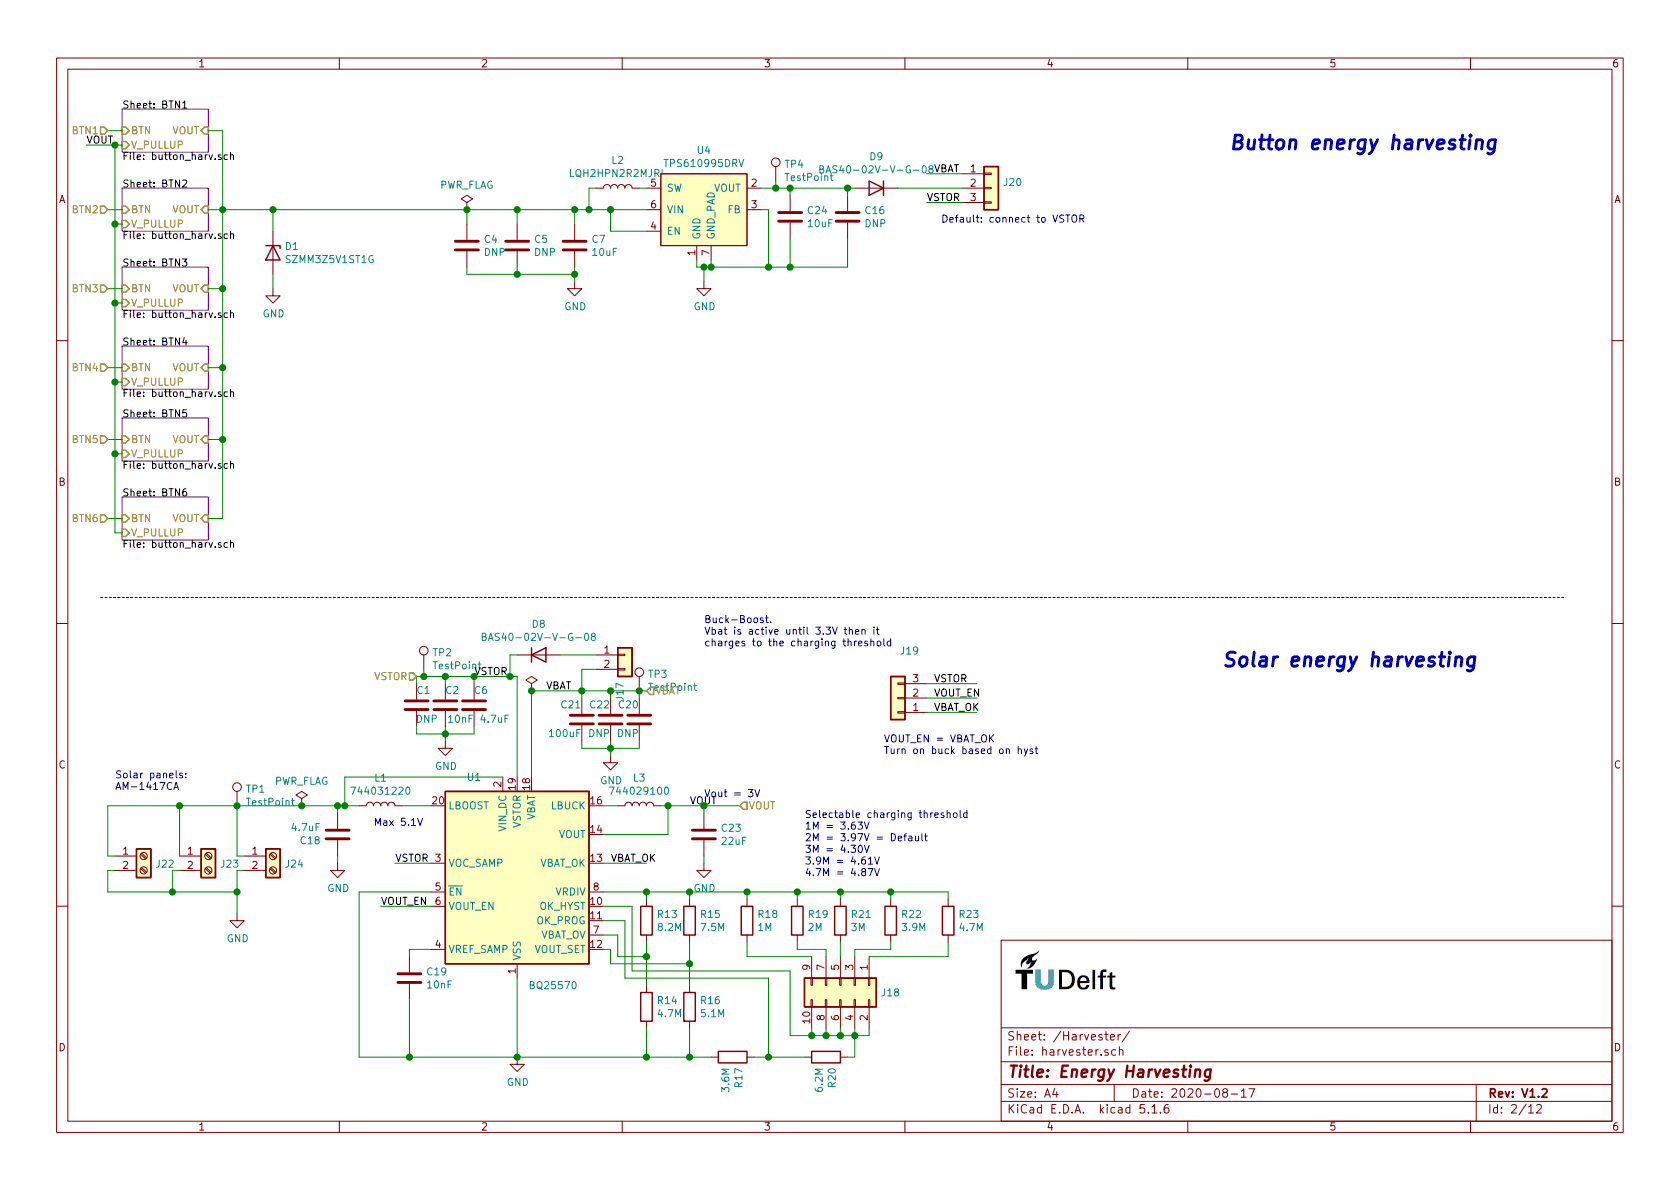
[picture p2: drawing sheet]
EESchema Schematic File Version 4
EELAYER 30 0
EELAYER END
$Descr A4 11693 8268
encoding utf-8
Sheet 2 12
Title "Energy Harvesting"
Date "2020-08-17"
Rev "V1.2"
Comp ""
Comment1 ""
Comment2 ""
Comment3 ""
Comment4 ""
$EndDescr
$Sheet
S 850  750  600  300 
U 5D931244
F0 "BTN1" 50
F1 "button_harv.sch" 50
F2 "VOUT" I R 1450 900 50 
F3 "BTN" I L 850 900 50 
F4 "V_PULLUP" I L 850 1000 50 
$EndSheet
$Comp
L Diode:MM3Zxx D?
U 1 1
P 1900 1750
AR Path="/5D929938/5D931244/5D932F0A" Ref="D?"  Part="1" 
AR Path="/5D929938/5D932F0A" Ref="D1"  Part="1" 
F 0 "D1" V 1854 1829 50  0000 L CNN
F 1 "SZMM3Z5V1ST1G" V 1945 1829 50  0000 L CNN
F 2 "Diode_SMD:D_SOD-123F" H 1900 1575 50  0001 C CNN
F 3 "https://diotec.com/tl_files/diotec/files/pdf/datasheets/mm3z2v4.pdf" H 1900 1750 50  0001 C CNN
F 4 "SZMM3Z5V1ST1G" H 1900 1750 50  0001 C CNN "MPN"
	1    1900 1750
	0    1    1    0   
$EndComp
$Comp
L Device:C C4
U 1 1
P 3250 1700
F 0 "C4" H 3365 1746 50  0000 L CNN
F 1 "DNP" H 3365 1655 50  0000 L CNN
F 2 "Capacitor_SMD:C_0805_2012Metric" H 3288 1550 50  0001 C CNN
F 3 "~" H 3250 1700 50  0001 C CNN
	1    3250 1700
	1    0    0    -1  
$EndComp
$Comp
L Device:C C5
U 1 1
P 3600 1700
F 0 "C5" H 3715 1746 50  0000 L CNN
F 1 "DNP" H 3715 1655 50  0000 L CNN
F 2 "Capacitor_SMD:C_0805_2012Metric" H 3638 1550 50  0001 C CNN
F 3 "~" H 3600 1700 50  0001 C CNN
	1    3600 1700
	1    0    0    -1  
$EndComp
$Comp
L Device:C C7
U 1 1
P 4000 1700
F 0 "C7" H 4115 1746 50  0000 L CNN
F 1 "10uF" H 4115 1655 50  0000 L CNN
F 2 "Capacitor_SMD:C_0603_1608Metric" H 4038 1550 50  0001 C CNN
F 3 "~" H 4000 1700 50  0001 C CNN
F 4 "GRM188R61A106KE69D" H 4000 1700 50  0001 C CNN "MPN"
	1    4000 1700
	1    0    0    -1  
$EndComp
$Sheet
S 850  1300 600  300 
U 5D935E56
F0 "BTN2" 50
F1 "button_harv.sch" 50
F2 "VOUT" I R 1450 1450 50 
F3 "BTN" I L 850 1450 50 
F4 "V_PULLUP" I L 850 1550 50 
$EndSheet
$Sheet
S 850  1850 600  300 
U 5D935FE9
F0 "BTN3" 50
F1 "button_harv.sch" 50
F2 "VOUT" I R 1450 2000 50 
F3 "BTN" I L 850 2000 50 
F4 "V_PULLUP" I L 850 2100 50 
$EndSheet
$Sheet
S 850  2400 600  300 
U 5D935FEC
F0 "BTN4" 50
F1 "button_harv.sch" 50
F2 "VOUT" I R 1450 2550 50 
F3 "BTN" I L 850 2550 50 
F4 "V_PULLUP" I L 850 2650 50 
$EndSheet
$Sheet
S 850  2900 600  300 
U 5D93634D
F0 "BTN5" 50
F1 "button_harv.sch" 50
F2 "VOUT" I R 1450 3050 50 
F3 "BTN" I L 850 3050 50 
F4 "V_PULLUP" I L 850 3150 50 
$EndSheet
$Sheet
S 850  3450 600  300 
U 5D936350
F0 "BTN6" 50
F1 "button_harv.sch" 50
F2 "VOUT" I R 1450 3600 50 
F3 "BTN" I L 850 3600 50 
F4 "V_PULLUP" I L 850 3700 50 
$EndSheet
Wire Wire Line
	1450 900  1550 900 
Wire Wire Line
	1550 900  1550 1450
Wire Wire Line
	1550 3600 1450 3600
Wire Wire Line
	1450 3050 1550 3050
Connection ~ 1550 3050
Wire Wire Line
	1550 3050 1550 3600
Wire Wire Line
	1450 2550 1550 2550
Connection ~ 1550 2550
Wire Wire Line
	1550 2550 1550 3050
Wire Wire Line
	1450 2000 1550 2000
Connection ~ 1550 2000
Wire Wire Line
	1550 2000 1550 1450
Wire Wire Line
	1450 1450 1550 1450
Connection ~ 1550 1450
$Comp
L power:GND #PWR0111
U 1 1
P 1900 2000
F 0 "#PWR0111" H 1900 1750 50  0001 C CNN
F 1 "GND" H 1905 1827 50  0000 C CNN
F 2 "" H 1900 2000 50  0001 C CNN
F 3 "" H 1900 2000 50  0001 C CNN
	1    1900 2000
	1    0    0    -1  
$EndComp
Wire Wire Line
	1900 1600 1900 1450
Wire Wire Line
	3600 1450 3600 1550
Wire Wire Line
	3250 1550 3250 1450
Connection ~ 3250 1450
Wire Wire Line
	3250 1450 3600 1450
$Comp
L power:GND #PWR0112
U 1 1
P 1650 6350
F 0 "#PWR0112" H 1650 6100 50  0001 C CNN
F 1 "GND" H 1655 6177 50  0000 C CNN
F 2 "" H 1650 6350 50  0001 C CNN
F 3 "" H 1650 6350 50  0001 C CNN
	1    1650 6350
	1    0    0    -1  
$EndComp
Text Notes 4900 5550 0    50   ~ 0
Vout = 3V
Wire Wire Line
	1550 1450 1900 1450
Connection ~ 1900 1450
Connection ~ 3600 1450
Text Notes 8550 1050 0    98   Italic 20
Button energy harvesting
Text Notes 8500 4650 0    98   Italic 20
Solar energy harvesting
$Comp
L Battery_Management:BQ25570 U1
U 1 1
P 3600 6100
F 0 "U1" H 3300 6800 50  0000 C CNN
F 1 "BQ25570" H 3850 5350 50  0000 C CNN
F 2 "Package_DFN_QFN:QFN-20-1EP_3.5x3.5mm_P0.5mm_EP2x2mm" H 3600 5900 50  0001 C CNN
F 3 "http://www.ti.com/lit/ds/symlink/bq25570.pdf" H 4000 7300 50  0001 C CNN
F 4 "BQ25570RGR" H 3600 6100 50  0001 C CNN "MPN"
	1    3600 6100
	1    0    0    -1  
$EndComp
$Comp
L Device:C C18
U 1 1
P 2350 5800
F 0 "C18" H 2465 5846 50  0000 L CNN
F 1 "4.7uF" H 2465 5755 50  0000 L CNN
F 2 "Capacitor_SMD:C_0805_2012Metric" H 2388 5650 50  0001 C CNN
F 3 "~" H 2350 5800 50  0001 C CNN
F 4 "CL21A475KOFNNNE" H 2350 5800 50  0001 C CNN "MPN"
	1    2350 5800
	-1   0    0    1   
$EndComp
Wire Wire Line
	3000 6200 2500 6200
Wire Wire Line
	2500 6200 2500 7350
Wire Wire Line
	2500 7350 2850 7350
Wire Wire Line
	3600 5400 3600 4700
Wire Wire Line
	2750 6000 3000 6000
$Comp
L Device:C C6
U 1 1
P 3300 4900
F 0 "C6" H 3200 4800 50  0000 L CNN
F 1 "4.7uF" H 3050 5000 50  0000 L CNN
F 2 "Capacitor_SMD:C_0603_1608Metric" H 3338 4750 50  0001 C CNN
F 3 "~" H 3300 4900 50  0001 C CNN
F 4 "LMK107BJ475KA-T" H 3300 4900 50  0001 C CNN "MPN"
	1    3300 4900
	-1   0    0    1   
$EndComp
$Comp
L Device:L L1
U 1 1
P 2650 5600
F 0 "L1" V 2840 5600 50  0000 C CNN
F 1 "744031220" V 2749 5600 50  0000 C CNN
F 2 "jaspers_footprints:WE_3816" H 2650 5600 50  0001 C CNN
F 3 "~" H 2650 5600 50  0001 C CNN
F 4 "744031220" H 2650 5600 50  0001 C CNN "MPN"
	1    2650 5600
	0    -1   -1   0   
$EndComp
Wire Wire Line
	3000 5600 2800 5600
Wire Wire Line
	2500 5600 2400 5600
Connection ~ 2400 5600
Text Label 3300 4700 0    50   ~ 0
VSTOR
Text Label 2750 6000 0    50   ~ 0
VSTOR
$Comp
L Device:L L3
U 1 1
P 4450 5600
F 0 "L3" V 4640 5600 50  0000 C CNN
F 1 "744029100" V 4549 5600 50  0000 C CNN
F 2 "jaspers_footprints:WE_2813" H 4450 5600 50  0001 C CNN
F 3 "~" H 4450 5600 50  0001 C CNN
F 4 "744029100" H 4450 5600 50  0001 C CNN "MPN"
	1    4450 5600
	0    -1   -1   0   
$EndComp
$Comp
L power:GND #PWR02
U 1 1
P 3600 7350
F 0 "#PWR02" H 3600 7100 50  0001 C CNN
F 1 "GND" H 3605 7177 50  0000 C CNN
F 2 "" H 3600 7350 50  0001 C CNN
F 3 "" H 3600 7350 50  0001 C CNN
	1    3600 7350
	1    0    0    -1  
$EndComp
Connection ~ 3600 7350
$Comp
L Device:C C19
U 1 1
P 2850 6800
F 0 "C19" H 2965 6846 50  0000 L CNN
F 1 "10nF" H 2965 6755 50  0000 L CNN
F 2 "Capacitor_SMD:C_0603_1608Metric" H 2888 6650 50  0001 C CNN
F 3 "~" H 2850 6800 50  0001 C CNN
F 4 "06035C103KAT2A" H 2850 6800 50  0001 C CNN "MPN"
	1    2850 6800
	1    0    0    -1  
$EndComp
Wire Wire Line
	3000 6600 2850 6600
Wire Wire Line
	2850 6600 2850 6650
Wire Wire Line
	2850 6950 2850 7350
Connection ~ 2850 7350
Wire Wire Line
	2850 7350 3600 7350
Wire Wire Line
	3000 6300 2650 6300
$Comp
L Connector_Generic:Conn_01x03 J19
U 1 1
P 6250 4850
F 0 "J19" H 6168 4525 50  0000 C CNN
F 1 "Conn_01x03" H 6168 4616 50  0001 C CNN
F 2 "Connector_PinSocket_2.54mm:PinSocket_1x03_P2.54mm_Vertical" H 6250 4850 50  0001 C CNN
F 3 "~" H 6250 4850 50  0001 C CNN
F 4 "M20-9990345" H 6250 4850 50  0001 C CNN "MPN"
	1    6250 4850
	-1   0    0    1   
$EndComp
Text Label 2650 6300 0    50   ~ 0
VOUT_EN
Text Label 6500 4850 0    50   ~ 0
VOUT_EN
Text Label 6500 4750 0    50   ~ 0
VSTOR
Wire Wire Line
	4200 6000 4500 6000
Text Label 4250 6000 0    50   ~ 0
VBAT_OK
Text Label 6500 4950 0    50   ~ 0
VBAT_OK
Wire Wire Line
	6450 4750 6800 4750
Wire Wire Line
	6450 4850 6800 4850
Wire Wire Line
	6450 4950 6800 4950
Text Notes 6150 5250 0    50   ~ 0
VOUT_EN = VBAT_OK\nTurn on buck based on hyst
Text Notes 4900 4500 0    50   ~ 0
Buck-Boost. \nVbat is active until 3.3V then it \ncharges to the charging threshold
Wire Wire Line
	5300 1300 5400 1300
Wire Wire Line
	3700 5400 3700 4800
$Comp
L Device:C C21
U 1 1
P 4050 5000
F 0 "C21" H 4050 4900 50  0000 L CNN
F 1 "100uF" H 4050 5100 50  0000 L CNN
F 2 "Capacitor_SMD:C_1210_3225Metric" H 4088 4850 50  0001 C CNN
F 3 "~" H 4050 5000 50  0001 C CNN
F 4 "LMK325BJ107MM-T" H 4050 5000 50  0001 C CNN "MPN"
	1    4050 5000
	-1   0    0    1   
$EndComp
Text Label 3800 4800 0    50   ~ 0
VBAT
Text Label 6500 1200 0    50   ~ 0
VBAT
$Comp
L Connector_Generic:Conn_01x03 J20
U 1 1
P 6900 1300
F 0 "J20" H 6980 1342 50  0000 L CNN
F 1 "Conn_01x03" H 6980 1251 50  0001 L CNN
F 2 "Connector_PinSocket_2.54mm:PinSocket_1x03_P2.54mm_Vertical" H 6900 1300 50  0001 C CNN
F 3 "~" H 6900 1300 50  0001 C CNN
F 4 "M20-9990345" H 6900 1300 50  0001 C CNN "MPN"
	1    6900 1300
	1    0    0    -1  
$EndComp
Text Label 6450 1400 0    50   ~ 0
VSTOR
Wire Wire Line
	6700 1400 6450 1400
Wire Wire Line
	6700 1200 6450 1200
$Comp
L Device:D D8
U 1 1
P 3750 4550
F 0 "D8" H 3750 4766 50  0000 C CNN
F 1 "BAS40-02V-V-G-08" H 3750 4675 50  0000 C CNN
F 2 "Diode_SMD:D_SOD-523" H 3750 4550 50  0001 C CNN
F 3 "~" H 3750 4550 50  0001 C CNN
F 4 "BAS40-02V-V-G-08" H 3750 4550 50  0001 C CNN "MPN"
	1    3750 4550
	1    0    0    -1  
$EndComp
$Comp
L Connector_Generic:Conn_01x02 J17
U 1 1
P 4350 4550
F 0 "J17" V 4314 4362 50  0000 R CNN
F 1 "Conn_01x02" V 4223 4362 50  0001 R CNN
F 2 "Connector_PinSocket_2.54mm:PinSocket_1x02_P2.54mm_Vertical" H 4350 4550 50  0001 C CNN
F 3 "~" H 4350 4550 50  0001 C CNN
F 4 "M20-9990246" H 4350 4550 50  0001 C CNN "MPN"
	1    4350 4550
	1    0    0    -1  
$EndComp
$Comp
L Device:R R15
U 1 1
P 4800 6400
F 0 "R15" H 4870 6446 50  0000 L CNN
F 1 "7.5M" H 4870 6355 50  0000 L CNN
F 2 "Resistor_SMD:R_0603_1608Metric" V 4730 6400 50  0001 C CNN
F 3 "~" H 4800 6400 50  0001 C CNN
F 4 "CRCW06037M50FKEA" H 4800 6400 50  0001 C CNN "MPN"
	1    4800 6400
	1    0    0    -1  
$EndComp
$Comp
L Device:R R16
U 1 1
P 4800 7000
F 0 "R16" H 4870 7046 50  0000 L CNN
F 1 "5.1M" H 4870 6955 50  0000 L CNN
F 2 "Resistor_SMD:R_0603_1608Metric" V 4730 7000 50  0001 C CNN
F 3 "~" H 4800 7000 50  0001 C CNN
F 4 "CRCW06035M10FKEA" H 4800 7000 50  0001 C CNN "MPN"
	1    4800 7000
	1    0    0    -1  
$EndComp
Wire Wire Line
	4200 6200 4500 6200
Wire Wire Line
	4800 6200 4800 6250
Wire Wire Line
	4800 7150 4800 7350
Wire Wire Line
	3600 7350 4500 7350
$Comp
L Device:R R13
U 1 1
P 4500 6400
F 0 "R13" H 4570 6446 50  0000 L CNN
F 1 "8.2M" H 4570 6355 50  0000 L CNN
F 2 "Resistor_SMD:R_0603_1608Metric" V 4430 6400 50  0001 C CNN
F 3 "~" H 4500 6400 50  0001 C CNN
F 4 "CRCW06038M20FKEA" H 4500 6400 50  0001 C CNN "MPN"
	1    4500 6400
	1    0    0    -1  
$EndComp
$Comp
L Device:R R14
U 1 1
P 4500 7000
F 0 "R14" H 4570 7046 50  0000 L CNN
F 1 "4.7M" H 4570 6955 50  0000 L CNN
F 2 "Resistor_SMD:R_0603_1608Metric" V 4430 7000 50  0001 C CNN
F 3 "~" H 4500 7000 50  0001 C CNN
F 4 "RC0603FR-074M7L" H 4500 7000 50  0001 C CNN "MPN"
	1    4500 7000
	1    0    0    -1  
$EndComp
Wire Wire Line
	3600 7350 3600 6800
Wire Wire Line
	4500 6250 4500 6200
Connection ~ 4500 6200
Wire Wire Line
	4500 6200 4800 6200
Wire Wire Line
	4500 7150 4500 7350
Connection ~ 4500 7350
Wire Wire Line
	4500 7350 4800 7350
Wire Wire Line
	4200 6500 4300 6500
Wire Wire Line
	4800 6550 4800 6700
Wire Wire Line
	4200 6600 4250 6600
Wire Wire Line
	4250 6600 4250 6700
Wire Wire Line
	4250 6700 4800 6700
Connection ~ 4800 6700
Wire Wire Line
	4800 6700 4800 6850
$Comp
L Device:R R17
U 1 1
P 5100 7350
F 0 "R17" H 5170 7396 50  0000 L CNN
F 1 "3.6M" H 5170 7305 50  0000 L CNN
F 2 "Resistor_SMD:R_0603_1608Metric" V 5030 7350 50  0001 C CNN
F 3 "~" H 5100 7350 50  0001 C CNN
F 4 "CRCW06033M60FKEA" H 5100 7350 50  0001 C CNN "MPN"
	1    5100 7350
	0    1    1    0   
$EndComp
$Comp
L Device:R R20
U 1 1
P 5750 7350
F 0 "R20" H 5820 7396 50  0000 L CNN
F 1 "6.2M" H 5820 7305 50  0000 L CNN
F 2 "Resistor_SMD:R_0603_1608Metric" V 5680 7350 50  0001 C CNN
F 3 "~" H 5750 7350 50  0001 C CNN
F 4 "CRCW06036M20FKEA" H 5750 7350 50  0001 C CNN "MPN"
	1    5750 7350
	0    1    1    0   
$EndComp
$Comp
L Device:R R22
U 1 1
P 6200 6400
F 0 "R22" H 6270 6446 50  0000 L CNN
F 1 "3.9M" H 6270 6355 50  0000 L CNN
F 2 "Resistor_SMD:R_0603_1608Metric" V 6130 6400 50  0001 C CNN
F 3 "~" H 6200 6400 50  0001 C CNN
F 4 "CRCW06033M90FKEA" H 6200 6400 50  0001 C CNN "MPN"
	1    6200 6400
	1    0    0    -1  
$EndComp
$Comp
L Device:R R23
U 1 1
P 6600 6400
F 0 "R23" H 6670 6446 50  0000 L CNN
F 1 "4.7M" H 6670 6355 50  0000 L CNN
F 2 "Resistor_SMD:R_0603_1608Metric" V 6530 6400 50  0001 C CNN
F 3 "~" H 6600 6400 50  0001 C CNN
F 4 "RC0603FR-074M7L" H 6600 6400 50  0001 C CNN "MPN"
	1    6600 6400
	1    0    0    -1  
$EndComp
$Comp
L Device:R R18
U 1 1
P 5200 6400
F 0 "R18" H 5270 6446 50  0000 L CNN
F 1 "1M" H 5270 6355 50  0000 L CNN
F 2 "Resistor_SMD:R_0603_1608Metric" V 5130 6400 50  0001 C CNN
F 3 "~" H 5200 6400 50  0001 C CNN
F 4 "RC0603FR-071ML" H 5200 6400 50  0001 C CNN "MPN"
	1    5200 6400
	1    0    0    -1  
$EndComp
$Comp
L Device:R R19
U 1 1
P 5550 6400
F 0 "R19" H 5620 6446 50  0000 L CNN
F 1 "2M" H 5620 6355 50  0000 L CNN
F 2 "Resistor_SMD:R_0603_1608Metric" V 5480 6400 50  0001 C CNN
F 3 "~" H 5550 6400 50  0001 C CNN
F 4 "RC0603FR-072ML" H 5550 6400 50  0001 C CNN "MPN"
	1    5550 6400
	1    0    0    -1  
$EndComp
$Comp
L Device:R R21
U 1 1
P 5850 6400
F 0 "R21" H 5920 6446 50  0000 L CNN
F 1 "3M" H 5920 6355 50  0000 L CNN
F 2 "Resistor_SMD:R_0603_1608Metric" V 5780 6400 50  0001 C CNN
F 3 "~" H 5850 6400 50  0001 C CNN
F 4 "CRCW06033M00FKEA" H 5850 6400 50  0001 C CNN "MPN"
	1    5850 6400
	1    0    0    -1  
$EndComp
$Comp
L Connector_Generic:Conn_02x05_Odd_Even J18
U 1 1
P 5850 6850
F 0 "J18" V 5900 7130 50  0000 L CNN
F 1 "Conn_02x05_Odd_Even" V 5945 7130 50  0001 L CNN
F 2 "Connector_PinSocket_2.54mm:PinSocket_2x05_P2.54mm_Vertical" H 5850 6850 50  0001 C CNN
F 3 "~" H 5850 6850 50  0001 C CNN
F 4 "M20-9720545" H 5850 6850 50  0001 C CNN "MPN"
	1    5850 6850
	0    1    1    0   
$EndComp
Wire Wire Line
	5850 6650 5850 6550
Wire Wire Line
	5750 6650 5750 6600
Wire Wire Line
	5750 6600 5550 6600
Wire Wire Line
	5550 6600 5550 6550
Wire Wire Line
	5650 6650 5200 6650
Wire Wire Line
	5200 6650 5200 6550
Wire Wire Line
	5950 6650 5950 6600
Wire Wire Line
	5950 6600 6200 6600
Wire Wire Line
	6200 6600 6200 6550
Wire Wire Line
	6050 6650 6600 6650
Wire Wire Line
	6600 6650 6600 6550
Wire Wire Line
	5200 6250 5200 6200
Wire Wire Line
	5200 6200 5550 6200
Wire Wire Line
	6600 6200 6600 6250
Wire Wire Line
	6200 6250 6200 6200
Connection ~ 6200 6200
Wire Wire Line
	6200 6200 6600 6200
Wire Wire Line
	5850 6250 5850 6200
Connection ~ 5850 6200
Wire Wire Line
	5850 6200 6200 6200
Wire Wire Line
	5550 6250 5550 6200
Connection ~ 5550 6200
Wire Wire Line
	5550 6200 5850 6200
Wire Wire Line
	5650 7150 5650 7200
Wire Wire Line
	5650 7200 5750 7200
Wire Wire Line
	6050 7200 6050 7150
Wire Wire Line
	5950 7150 5950 7200
Connection ~ 5950 7200
Wire Wire Line
	5950 7200 6050 7200
Wire Wire Line
	5850 7150 5850 7200
Connection ~ 5850 7200
Wire Wire Line
	5850 7200 5950 7200
Wire Wire Line
	5750 7150 5750 7200
Connection ~ 5750 7200
Wire Wire Line
	5750 7200 5850 7200
Wire Wire Line
	4800 7350 4950 7350
Connection ~ 4800 7350
Connection ~ 5200 6200
Connection ~ 4800 6200
Wire Wire Line
	4800 6200 5200 6200
Wire Wire Line
	5950 7200 5950 7350
Wire Wire Line
	5950 7350 5900 7350
Wire Wire Line
	5600 7350 5350 7350
Wire Wire Line
	4200 6400 4350 6400
Wire Wire Line
	4350 6400 4350 6800
Wire Wire Line
	4350 6800 5350 6800
Wire Wire Line
	5350 6800 5350 7350
Connection ~ 5350 7350
Wire Wire Line
	5350 7350 5250 7350
Wire Wire Line
	4200 6300 4400 6300
Wire Wire Line
	4400 6300 4400 6750
Wire Wire Line
	4500 6650 4500 6550
Wire Wire Line
	4500 6850 4500 6650
Connection ~ 4500 6650
Wire Wire Line
	4300 6500 4300 6650
Wire Wire Line
	4300 6650 4500 6650
Wire Wire Line
	5500 6750 5500 7200
Wire Wire Line
	5500 7200 5650 7200
Wire Wire Line
	4400 6750 5500 6750
Connection ~ 5650 7200
Text Notes 5600 6100 0    50   ~ 0
Selectable charging threshold\n1M = 3.63V\n2M = 3.97V = Default\n3M = 4.30V\n3.9M = 4.61V\n4.7M = 4.87V
Wire Wire Line
	4200 5600 4300 5600
Wire Wire Line
	4600 5600 4650 5600
Wire Wire Line
	4650 5600 4650 5800
Wire Wire Line
	4650 5800 4200 5800
Connection ~ 4650 5600
Text HLabel 5150 5600 2    50   Input ~ 0
VOUT
$Comp
L Device:C C23
U 1 1
P 4900 5800
F 0 "C23" H 5015 5846 50  0000 L CNN
F 1 "22uF" H 5015 5755 50  0000 L CNN
F 2 "Capacitor_SMD:C_0805_2012Metric" H 4938 5650 50  0001 C CNN
F 3 "~" H 4900 5800 50  0001 C CNN
F 4 "CL21A226KPCLRNC" H 4900 5800 50  0001 C CNN "MPN"
	1    4900 5800
	1    0    0    -1  
$EndComp
Wire Wire Line
	3500 5400 2400 5400
Wire Wire Line
	2400 5400 2400 5600
$Comp
L power:GND #PWR04
U 1 1
P 4250 5250
F 0 "#PWR04" H 4250 5000 50  0001 C CNN
F 1 "GND" H 4255 5077 50  0000 C CNN
F 2 "" H 4250 5250 50  0001 C CNN
F 3 "" H 4250 5250 50  0001 C CNN
	1    4250 5250
	1    0    0    -1  
$EndComp
Wire Wire Line
	4250 5150 4250 5200
$Comp
L Device:C C2
U 1 1
P 3100 4900
F 0 "C2" H 3000 4800 50  0000 L CNN
F 1 "10nF" H 2900 5000 50  0000 L CNN
F 2 "Capacitor_SMD:C_0603_1608Metric" H 3138 4750 50  0001 C CNN
F 3 "~" H 3100 4900 50  0001 C CNN
F 4 "06035C103KAT2A" H 3100 4900 50  0001 C CNN "MPN"
	1    3100 4900
	-1   0    0    1   
$EndComp
Wire Wire Line
	4900 5650 4900 5600
Wire Wire Line
	4650 5600 4900 5600
Connection ~ 4900 5600
Wire Wire Line
	4900 5600 5150 5600
$Comp
L power:GND #PWR06
U 1 1
P 4900 6000
F 0 "#PWR06" H 4900 5750 50  0001 C CNN
F 1 "GND" H 4905 5827 50  0000 C CNN
F 2 "" H 4900 6000 50  0001 C CNN
F 3 "" H 4900 6000 50  0001 C CNN
	1    4900 6000
	1    0    0    -1  
$EndComp
Wire Wire Line
	4900 5950 4900 6000
$Comp
L Device:C C20
U 1 1
P 4450 5000
F 0 "C20" H 4450 4900 50  0000 L CNN
F 1 "DNP" H 4450 5100 50  0000 L CNN
F 2 "Capacitor_SMD:C_0805_2012Metric" H 4488 4850 50  0001 C CNN
F 3 "~" H 4450 5000 50  0001 C CNN
	1    4450 5000
	-1   0    0    1   
$EndComp
$Comp
L Device:C C22
U 1 1
P 4250 5000
F 0 "C22" H 4250 4900 50  0000 L CNN
F 1 "DNP" H 4250 5100 50  0000 L CNN
F 2 "Capacitor_SMD:C_1210_3225Metric" H 4288 4850 50  0001 C CNN
F 3 "~" H 4250 5000 50  0001 C CNN
	1    4250 5000
	-1   0    0    1   
$EndComp
Wire Wire Line
	4450 5150 4450 5200
Wire Wire Line
	4450 5200 4250 5200
Connection ~ 4250 5200
Wire Wire Line
	4250 5200 4250 5250
Wire Wire Line
	4050 5150 4050 5200
Wire Wire Line
	4050 5200 4250 5200
$Comp
L Device:C C1
U 1 1
P 2900 4900
F 0 "C1" H 2800 4800 50  0000 L CNN
F 1 "DNP" H 2750 5000 50  0000 L CNN
F 2 "Capacitor_SMD:C_1210_3225Metric" H 2938 4750 50  0001 C CNN
F 3 "~" H 2900 4900 50  0001 C CNN
	1    2900 4900
	-1   0    0    1   
$EndComp
Connection ~ 3100 4700
Wire Wire Line
	3600 1450 4000 1450
Wire Wire Line
	4500 1600 4250 1600
Wire Wire Line
	4250 1600 4250 1450
Connection ~ 4250 1450
Wire Wire Line
	4250 1450 4500 1450
Wire Wire Line
	4850 1800 4850 1850
Wire Wire Line
	4850 1850 4900 1850
Wire Wire Line
	4950 1850 4950 1800
$Comp
L Device:L L2
U 1 1
P 4300 1300
F 0 "L2" V 4490 1300 50  0000 C CNN
F 1 "LQH2HPN2R2MJRL" V 4399 1300 50  0000 C CNN
F 2 "jaspers_footprints:Murata_2520" H 4300 1300 50  0001 C CNN
F 3 "~" H 4300 1300 50  0001 C CNN
F 4 "LQH2HPN2R2MJRL" H 4300 1300 50  0001 C CNN "MPN"
	1    4300 1300
	0    -1   -1   0   
$EndComp
Wire Wire Line
	4500 1300 4450 1300
Wire Wire Line
	4150 1300 4100 1300
Wire Wire Line
	4100 1300 4100 1450
Connection ~ 4100 1450
Wire Wire Line
	4100 1450 4250 1450
$Comp
L power:GND #PWR05
U 1 1
P 4900 1950
F 0 "#PWR05" H 4900 1700 50  0001 C CNN
F 1 "GND" H 4905 1777 50  0000 C CNN
F 2 "" H 4900 1950 50  0001 C CNN
F 3 "" H 4900 1950 50  0001 C CNN
	1    4900 1950
	1    0    0    -1  
$EndComp
Connection ~ 4000 1450
Wire Wire Line
	4000 1450 4100 1450
Wire Wire Line
	4000 1450 4000 1550
Wire Wire Line
	4000 1850 4000 1900
$Comp
L power:GND #PWR03
U 1 1
P 4000 1950
F 0 "#PWR03" H 4000 1700 50  0001 C CNN
F 1 "GND" H 4005 1777 50  0000 C CNN
F 2 "" H 4000 1950 50  0001 C CNN
F 3 "" H 4000 1950 50  0001 C CNN
	1    4000 1950
	1    0    0    -1  
$EndComp
Wire Wire Line
	4900 1950 4900 1850
Connection ~ 4900 1850
Wire Wire Line
	4900 1850 4950 1850
Wire Wire Line
	3250 1850 3250 1900
Wire Wire Line
	3250 1900 3600 1900
Connection ~ 4000 1900
Wire Wire Line
	4000 1900 4000 1950
Wire Wire Line
	3600 1850 3600 1900
Connection ~ 3600 1900
Wire Wire Line
	3600 1900 4000 1900
Wire Wire Line
	1900 1900 1900 2000
Wire Wire Line
	5300 1450 5350 1450
Wire Wire Line
	5350 1450 5350 1850
Wire Wire Line
	5350 1850 4950 1850
Connection ~ 4950 1850
Text Notes 6550 1550 0    50   ~ 0
Default: connect to VSTOR
Wire Wire Line
	5500 1350 5500 1300
Wire Wire Line
	5500 1650 5500 1850
Wire Wire Line
	5500 1850 5350 1850
Connection ~ 5350 1850
Wire Wire Line
	1550 2000 1550 2550
Wire Notes Line
	700  4150 10900 4150
$Comp
L Device:D D?
U 1 1
P 6100 1300
AR Path="/5DF557DA/5DCC468F" Ref="D?"  Part="1" 
AR Path="/5D929938/5DCC468F" Ref="D9"  Part="1" 
F 0 "D9" H 6100 1084 50  0000 C CNN
F 1 "BAS40-02V-V-G-08" H 6100 1175 50  0000 C CNN
F 2 "Diode_SMD:D_SOD-523" H 6100 1300 50  0001 C CNN
F 3 "~" H 6100 1300 50  0001 C CNN
F 4 "BAS40-02V-V-G-08" H 6100 1300 50  0001 C CNN "MPN"
	1    6100 1300
	-1   0    0    1   
$EndComp
$Comp
L Device:C C24
U 1 1
P 5500 1500
F 0 "C24" H 5615 1546 50  0000 L CNN
F 1 "10uF" H 5615 1455 50  0000 L CNN
F 2 "Capacitor_SMD:C_0603_1608Metric" H 5538 1350 50  0001 C CNN
F 3 "~" H 5500 1500 50  0001 C CNN
F 4 "GRM188R61A106KE69D" H 5500 1500 50  0001 C CNN "MPN"
	1    5500 1500
	1    0    0    -1  
$EndComp
Wire Wire Line
	5950 1300 5900 1300
Connection ~ 5500 1300
Text HLabel 2900 4700 0    50   Input ~ 0
VSTOR
Text HLabel 4500 4800 2    50   Input ~ 0
VBAT
Wire Wire Line
	1650 5600 2100 5600
$Comp
L jaspers_lib:TPS610995DRV U4
U 1 1
P 4900 1550
F 0 "U4" H 4900 2065 50  0000 C CNN
F 1 "TPS610995DRV" H 4900 1974 50  0000 C CNN
F 2 "jaspers_footprints:Texas_WSON_6" H 4800 1550 50  0001 C CNN
F 3 "http://www.ti.com/lit/ds/symlink/tps61099.pdf" H 4800 1550 50  0001 C CNN
F 4 "TPS610995DRV" H 4900 1550 50  0001 C CNN "MPN"
	1    4900 1550
	1    0    0    -1  
$EndComp
Wire Wire Line
	850  1000 800  1000
Wire Wire Line
	800  1000 800  1550
Wire Wire Line
	800  3700 850  3700
Wire Wire Line
	850  3150 800  3150
Connection ~ 800  3150
Wire Wire Line
	800  3150 800  3700
Wire Wire Line
	850  2650 800  2650
Connection ~ 800  2650
Wire Wire Line
	800  2650 800  3150
Wire Wire Line
	850  1550 800  1550
Connection ~ 800  1550
Wire Wire Line
	800  1550 800  2100
Wire Wire Line
	850  2100 800  2100
Connection ~ 800  2100
Wire Wire Line
	800  2100 800  2650
Text Label 4800 5600 0    50   ~ 0
VOUT
Text Label 600  1000 0    50   ~ 0
VOUT
Wire Wire Line
	600  1000 800  1000
Connection ~ 800  1000
Text HLabel 750  900  0    50   Input ~ 0
BTN1
Text HLabel 750  1450 0    50   Input ~ 0
BTN2
Text HLabel 750  2000 0    50   Input ~ 0
BTN3
Text HLabel 750  2550 0    50   Input ~ 0
BTN4
Text HLabel 750  3050 0    50   Input ~ 0
BTN5
Text HLabel 750  3600 0    50   Input ~ 0
BTN6
Wire Wire Line
	750  900  850  900 
Wire Wire Line
	750  1450 850  1450
Wire Wire Line
	750  2000 850  2000
Wire Wire Line
	750  2550 850  2550
Wire Wire Line
	750  3600 850  3600
Wire Wire Line
	1900 1450 3250 1450
$Comp
L power:PWR_FLAG #FLG0101
U 1 1
P 3250 1450
F 0 "#FLG0101" H 3250 1525 50  0001 C CNN
F 1 "PWR_FLAG" H 3250 1623 50  0000 C CNN
F 2 "" H 3250 1450 50  0001 C CNN
F 3 "~" H 3250 1450 50  0001 C CNN
	1    3250 1450
	1    0    0    -1  
$EndComp
Wire Wire Line
	750  3050 850  3050
$Comp
L power:PWR_FLAG #FLG0107
U 1 1
P 2100 5600
F 0 "#FLG0107" H 2100 5675 50  0001 C CNN
F 1 "PWR_FLAG" H 2100 5773 50  0000 C CNN
F 2 "" H 2100 5600 50  0001 C CNN
F 3 "~" H 2100 5600 50  0001 C CNN
	1    2100 5600
	1    0    0    -1  
$EndComp
Connection ~ 2100 5600
Wire Wire Line
	2100 5600 2350 5600
$Comp
L power:PWR_FLAG #FLG0108
U 1 1
P 3700 4800
F 0 "#FLG0108" H 3700 4875 50  0001 C CNN
F 1 "PWR_FLAG" H 3700 4973 50  0001 C CNN
F 2 "" H 3700 4800 50  0001 C CNN
F 3 "~" H 3700 4800 50  0001 C CNN
	1    3700 4800
	1    0    0    -1  
$EndComp
Text Notes 800  5500 0    50   ~ 0
Solar panels:\nAM-1417CA 
$Comp
L Connector:Screw_Terminal_01x02 J24
U 1 1
P 1900 5950
F 0 "J24" H 1980 5896 50  0000 L CNN
F 1 "Screw_Terminal_01x02" H 1980 5851 50  0001 L CNN
F 2 "jaspers_footprints:282837-2" H 1900 5950 50  0001 C CNN
F 3 "~" H 1900 5950 50  0001 C CNN
F 4 "282837-2" H 1900 5950 50  0001 C CNN "MPN"
	1    1900 5950
	1    0    0    -1  
$EndComp
$Comp
L Connector:Screw_Terminal_01x02 J23
U 1 1
P 1450 5950
F 0 "J23" H 1530 5896 50  0000 L CNN
F 1 "Screw_Terminal_01x02" H 1530 5851 50  0001 L CNN
F 2 "jaspers_footprints:282837-2" H 1450 5950 50  0001 C CNN
F 3 "~" H 1450 5950 50  0001 C CNN
F 4 "282837-2" H 1450 5950 50  0001 C CNN "MPN"
	1    1450 5950
	1    0    0    -1  
$EndComp
$Comp
L Connector:Screw_Terminal_01x02 J22
U 1 1
P 1000 5950
F 0 "J22" H 1080 5896 50  0000 L CNN
F 1 "Screw_Terminal_01x02" H 1080 5851 50  0001 L CNN
F 2 "jaspers_footprints:282837-2" H 1000 5950 50  0001 C CNN
F 3 "~" H 1000 5950 50  0001 C CNN
F 4 "282837-2" H 1000 5950 50  0001 C CNN "MPN"
	1    1000 5950
	1    0    0    -1  
$EndComp
Wire Wire Line
	1650 5950 1700 5950
Wire Wire Line
	1650 5600 1650 5950
Wire Wire Line
	1700 6050 1650 6050
Wire Wire Line
	1650 6050 1650 6200
Wire Wire Line
	1250 6050 1200 6050
Wire Wire Line
	1200 6050 1200 6200
Wire Wire Line
	1200 6200 1650 6200
Connection ~ 1650 6200
Wire Wire Line
	1650 6200 1650 6350
Wire Wire Line
	800  6050 750  6050
Wire Wire Line
	750  6050 750  6200
Wire Wire Line
	750  6200 1200 6200
Connection ~ 1200 6200
Wire Wire Line
	1250 5950 1250 5600
Wire Wire Line
	1250 5600 1650 5600
Connection ~ 1650 5600
Wire Wire Line
	800  5950 750  5950
Wire Wire Line
	750  5950 750  5600
Wire Wire Line
	750  5600 1250 5600
Connection ~ 1250 5600
Text Notes 2600 5750 0    50   ~ 0
Max 5.1V
Wire Wire Line
	3100 4700 3300 4700
$Comp
L power:GND #PWR0101
U 1 1
P 2350 6000
F 0 "#PWR0101" H 2350 5750 50  0001 C CNN
F 1 "GND" H 2355 5827 50  0000 C CNN
F 2 "" H 2350 6000 50  0001 C CNN
F 3 "" H 2350 6000 50  0001 C CNN
	1    2350 6000
	1    0    0    -1  
$EndComp
$Comp
L power:GND #PWR0102
U 1 1
P 3100 5150
F 0 "#PWR0102" H 3100 4900 50  0001 C CNN
F 1 "GND" H 3105 4977 50  0000 C CNN
F 2 "" H 3100 5150 50  0001 C CNN
F 3 "" H 3100 5150 50  0001 C CNN
	1    3100 5150
	1    0    0    -1  
$EndComp
Wire Wire Line
	2900 5050 2900 5100
Wire Wire Line
	2900 5100 3100 5100
Wire Wire Line
	3300 5100 3300 5050
Wire Wire Line
	3100 5100 3100 5150
Connection ~ 3100 5100
Wire Wire Line
	3100 5100 3300 5100
Wire Wire Line
	3100 5050 3100 5100
Wire Wire Line
	2900 4700 2900 4750
Wire Wire Line
	2900 4700 2950 4700
Wire Wire Line
	3100 4750 3100 4700
Wire Wire Line
	3300 4750 3300 4700
Connection ~ 3300 4700
Wire Wire Line
	3300 4700 3550 4700
Wire Wire Line
	3600 4550 3550 4550
Wire Wire Line
	3550 4550 3550 4700
Connection ~ 3550 4700
Wire Wire Line
	3550 4700 3600 4700
Wire Wire Line
	3700 4800 4050 4800
Connection ~ 3700 4800
Wire Wire Line
	4450 4850 4450 4800
Wire Wire Line
	4500 4800 4450 4800
Connection ~ 4450 4800
Wire Wire Line
	4250 4850 4250 4800
Connection ~ 4250 4800
Wire Wire Line
	4250 4800 4450 4800
Wire Wire Line
	4050 4850 4050 4800
Connection ~ 4050 4800
Wire Wire Line
	2350 6000 2350 5950
Wire Wire Line
	2350 5650 2350 5600
Connection ~ 2350 5600
Wire Wire Line
	2350 5600 2400 5600
Wire Wire Line
	3900 4550 4150 4550
Wire Wire Line
	4050 4800 4250 4800
Wire Wire Line
	4150 4650 4050 4650
Wire Wire Line
	4050 4650 4050 4800
$Comp
L Connector:TestPoint TP?
U 1 1
P 5400 1250
AR Path="/5E09A9AA/5DCDF244" Ref="TP?"  Part="1" 
AR Path="/5D929938/5DCDF244" Ref="TP4"  Part="1" 
F 0 "TP4" H 5458 1368 50  0000 L CNN
F 1 "TestPoint" H 5458 1277 50  0000 L CNN
F 2 "TestPoint:TestPoint_Keystone_5000-5004_Miniature" H 5600 1250 50  0001 C CNN
F 3 "~" H 5600 1250 50  0001 C CNN
	1    5400 1250
	1    0    0    -1  
$EndComp
$Comp
L Connector:TestPoint TP?
U 1 1
P 2950 4650
AR Path="/5E09A9AA/5DCEC3F7" Ref="TP?"  Part="1" 
AR Path="/5D929938/5DCEC3F7" Ref="TP2"  Part="1" 
F 0 "TP2" H 3008 4768 50  0000 L CNN
F 1 "TestPoint" H 3008 4677 50  0000 L CNN
F 2 "TestPoint:TestPoint_Keystone_5000-5004_Miniature" H 3150 4650 50  0001 C CNN
F 3 "~" H 3150 4650 50  0001 C CNN
	1    2950 4650
	1    0    0    -1  
$EndComp
$Comp
L Connector:TestPoint TP?
U 1 1
P 4450 4800
AR Path="/5E09A9AA/5DCF98EE" Ref="TP?"  Part="1" 
AR Path="/5D929938/5DCF98EE" Ref="TP3"  Part="1" 
F 0 "TP3" H 4508 4918 50  0000 L CNN
F 1 "TestPoint" H 4508 4827 50  0000 L CNN
F 2 "TestPoint:TestPoint_Keystone_5000-5004_Miniature" H 4650 4800 50  0001 C CNN
F 3 "~" H 4650 4800 50  0001 C CNN
	1    4450 4800
	1    0    0    -1  
$EndComp
$Comp
L Connector:TestPoint TP?
U 1 1
P 1650 5600
AR Path="/5E09A9AA/5DD072BE" Ref="TP?"  Part="1" 
AR Path="/5D929938/5DD072BE" Ref="TP1"  Part="1" 
F 0 "TP1" H 1708 5718 50  0000 L CNN
F 1 "TestPoint" H 1708 5627 50  0000 L CNN
F 2 "TestPoint:TestPoint_Keystone_5000-5004_Miniature" H 1850 5600 50  0001 C CNN
F 3 "~" H 1850 5600 50  0001 C CNN
	1    1650 5600
	1    0    0    -1  
$EndComp
Wire Wire Line
	5400 1250 5400 1300
Connection ~ 5400 1300
Wire Wire Line
	5400 1300 5500 1300
Wire Wire Line
	2950 4650 2950 4700
Connection ~ 2950 4700
Wire Wire Line
	2950 4700 3100 4700
$Comp
L Device:C C16
U 1 1
P 5900 1500
F 0 "C16" H 6015 1546 50  0000 L CNN
F 1 "DNP" H 6015 1455 50  0000 L CNN
F 2 "Capacitor_SMD:C_0603_1608Metric" H 5938 1350 50  0001 C CNN
F 3 "~" H 5900 1500 50  0001 C CNN
	1    5900 1500
	1    0    0    -1  
$EndComp
Wire Wire Line
	6250 1300 6700 1300
Wire Wire Line
	5900 1650 5900 1850
Wire Wire Line
	5900 1850 5500 1850
Connection ~ 5500 1850
Wire Wire Line
	5900 1350 5900 1300
Connection ~ 5900 1300
Wire Wire Line
	5900 1300 5500 1300
$EndSCHEMATC
